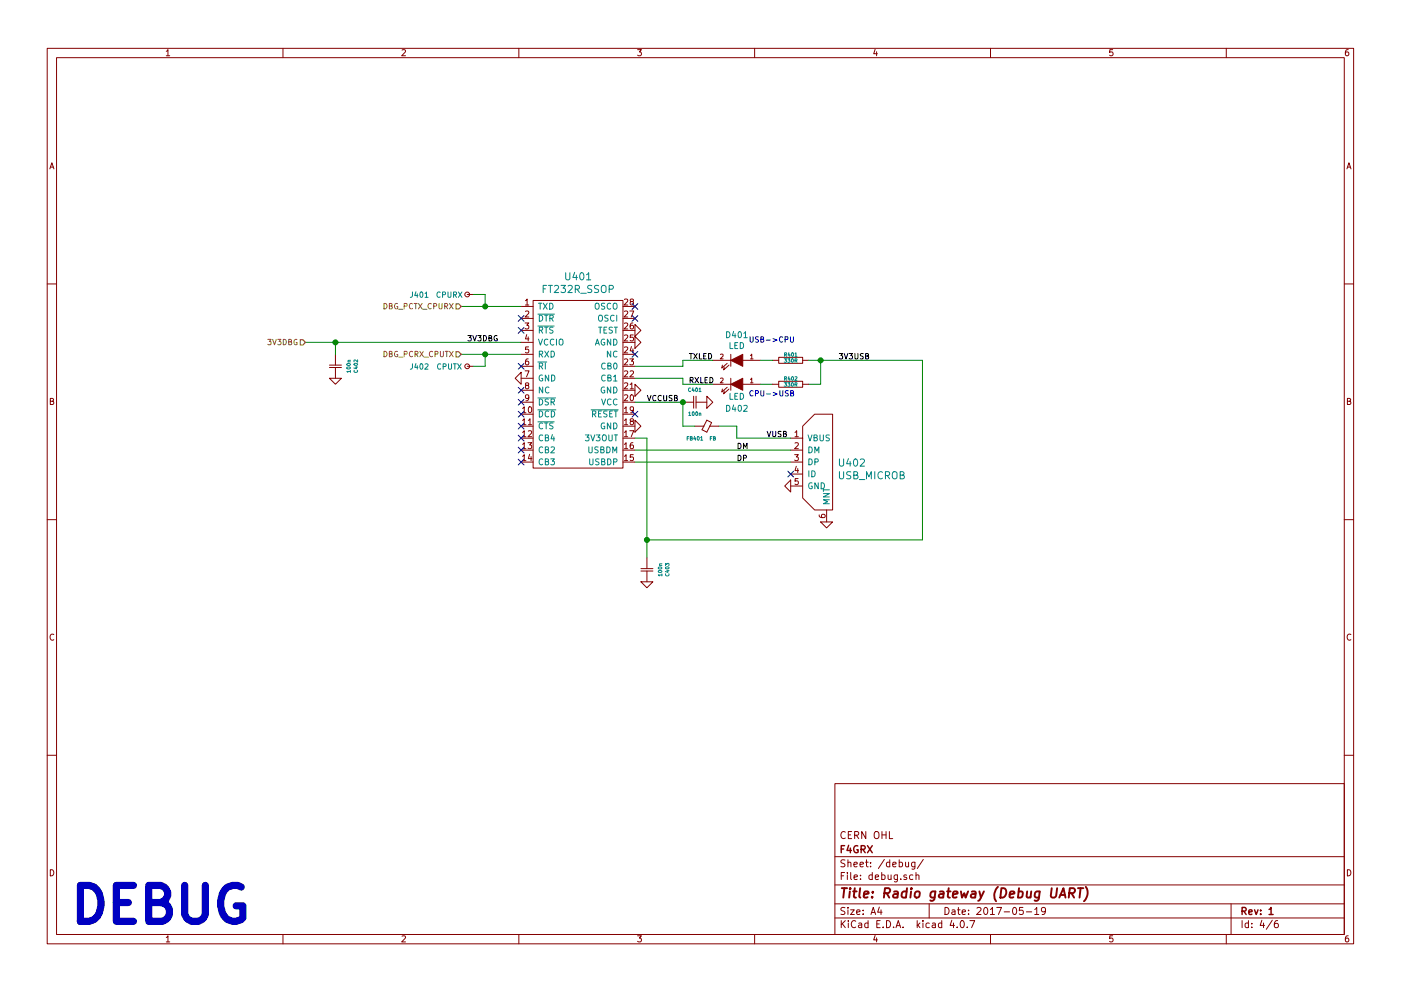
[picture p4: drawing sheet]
EESchema Schematic File Version 2
LIBS:apdep
LIBS:f4grx_conn
LIBS:f4grx_rf
LIBS:ap-cache
EELAYER 25 0
EELAYER END
$Descr A4 11693 8268
encoding utf-8
Sheet 4 6
Title "Radio gateway (Debug UART)"
Date "2017-05-19"
Rev "1"
Comp "F4GRX"
Comment1 "CERN OHL"
Comment2 ""
Comment3 ""
Comment4 ""
$EndDescr
$Comp
L USB_MICROB U402
U 1 1
P 6850 3850
F 0 "U402" V 6853 3993 60  0000 L CNN
F 1 "USB_MICROB" V 6959 3993 60  0000 L CNN
F 2 "apdep:USB_MICROB_MOLEX" H 6850 3850 60  0001 C CNN
F 3 "" H 6850 3850 60  0000 C CNN
	1    6850 3850
	0    1    1    0   
$EndComp
$Comp
L FT232R_SSOP U401
U 1 1
P 4900 3200
F 0 "U401" H 4825 4103 60  0000 C CNN
F 1 "FT232R_SSOP" H 4825 3997 60  0000 C CNN
F 2 "apdep:TSSOP28" H 4900 3200 60  0001 C CNN
F 3 "" H 4900 3200 60  0000 C CNN
	1    4900 3200
	1    0    0    -1  
$EndComp
Wire Wire Line
	5300 3750 6600 3750
Wire Wire Line
	5300 3850 6600 3850
$Comp
L GND #PWR081
U 1 1
P 6900 4350
F 0 "#PWR081" H 6900 4350 30  0001 C CNN
F 1 "GND" H 6900 4280 30  0001 C CNN
F 2 "" H 6900 4350 60  0000 C CNN
F 3 "" H 6900 4350 60  0000 C CNN
	1    6900 4350
	1    0    0    -1  
$EndComp
$Comp
L GND #PWR082
U 1 1
P 6600 4050
F 0 "#PWR082" H 6600 4050 30  0001 C CNN
F 1 "GND" H 6600 3980 30  0001 C CNN
F 2 "" H 6600 4050 60  0000 C CNN
F 3 "" H 6600 4050 60  0000 C CNN
	1    6600 4050
	0    1    1    0   
$EndComp
$Comp
L GND #PWR083
U 1 1
P 5300 3550
F 0 "#PWR083" H 5300 3550 30  0001 C CNN
F 1 "GND" H 5300 3480 30  0001 C CNN
F 2 "" H 5300 3550 60  0000 C CNN
F 3 "" H 5300 3550 60  0000 C CNN
	1    5300 3550
	0    -1   -1   0   
$EndComp
$Comp
L GND #PWR084
U 1 1
P 4350 3150
F 0 "#PWR084" H 4350 3150 30  0001 C CNN
F 1 "GND" H 4350 3080 30  0001 C CNN
F 2 "" H 4350 3150 60  0000 C CNN
F 3 "" H 4350 3150 60  0000 C CNN
	1    4350 3150
	0    1    1    0   
$EndComp
NoConn ~ 5300 2950
NoConn ~ 4350 3250
NoConn ~ 4350 3350
NoConn ~ 4350 3450
NoConn ~ 4350 3550
$Comp
L GND #PWR085
U 1 1
P 5300 3250
F 0 "#PWR085" H 5300 3250 30  0001 C CNN
F 1 "GND" H 5300 3180 30  0001 C CNN
F 2 "" H 5300 3250 60  0000 C CNN
F 3 "" H 5300 3250 60  0000 C CNN
	1    5300 3250
	0    -1   -1   0   
$EndComp
Wire Wire Line
	4350 2550 3850 2550
Wire Wire Line
	4350 2950 3850 2950
Text HLabel 3850 2550 0    45   Input ~ 0
DBG_PCTX_CPURX
Text HLabel 3850 2950 0    45   Input ~ 0
DBG_PCRX_CPUTX
NoConn ~ 4350 3050
NoConn ~ 4350 2750
NoConn ~ 4350 2650
$Comp
L GND #PWR086
U 1 1
P 5300 2850
F 0 "#PWR086" H 5300 2850 30  0001 C CNN
F 1 "GND" H 5300 2780 30  0001 C CNN
F 2 "" H 5300 2850 60  0000 C CNN
F 3 "" H 5300 2850 60  0000 C CNN
	1    5300 2850
	0    -1   -1   0   
$EndComp
Text Notes 600  7700 0    300  ~ 60
DEBUG
$Comp
L LED D401
U 1 1
P 6150 3000
F 0 "D401" H 6150 3215 50  0000 C CNN
F 1 "LED" H 6150 3124 50  0000 C CNN
F 2 "apdep:0805_m2012" H 6150 3000 60  0001 C CNN
F 3 "" H 6150 3000 60  0000 C CNN
	1    6150 3000
	-1   0    0    -1  
$EndComp
$Comp
L LED D402
U 1 1
P 6150 3200
F 0 "D402" H 6150 3000 50  0000 C CNN
F 1 "LED" H 6150 3100 50  0000 C CNN
F 2 "apdep:0805_m2012" H 6150 3200 60  0001 C CNN
F 3 "" H 6150 3200 60  0000 C CNN
	1    6150 3200
	-1   0    0    -1  
$EndComp
Wire Wire Line
	5950 3200 5700 3200
Wire Wire Line
	5700 3200 5700 3150
Wire Wire Line
	5700 3150 5300 3150
Wire Wire Line
	5300 3050 5700 3050
Wire Wire Line
	5700 3050 5700 3000
Wire Wire Line
	5700 3000 5950 3000
$Comp
L RSMALL R401
U 1 1
P 6600 3000
F 0 "R401" H 6600 3050 30  0000 C CNN
F 1 "330R" H 6600 3000 30  0000 C CNN
F 2 "apdep:0603_m1608" H 6600 3000 60  0001 C CNN
F 3 "" H 6600 3000 60  0000 C CNN
	1    6600 3000
	1    0    0    -1  
$EndComp
Wire Wire Line
	6450 3000 6350 3000
Wire Wire Line
	6450 3200 6350 3200
Wire Wire Line
	6750 3200 6850 3200
Wire Wire Line
	6850 3200 6850 3000
Wire Wire Line
	6750 3000 7700 3000
Connection ~ 6850 3000
Wire Wire Line
	5700 3350 5700 3550
Wire Wire Line
	5700 3350 5300 3350
$Comp
L CSMALL C401
U 1 1
P 5800 3350
F 0 "C401" V 5900 3350 30  0000 C CNN
F 1 "100n" V 5700 3350 30  0000 C CNN
F 2 "apdep:0603_m1608" H 5800 3350 60  0001 C CNN
F 3 "" H 5800 3350 60  0000 C CNN
	1    5800 3350
	0    -1   -1   0   
$EndComp
Connection ~ 5700 3350
$Comp
L GND #PWR087
U 1 1
P 5900 3350
F 0 "#PWR087" H 5900 3350 30  0001 C CNN
F 1 "GND" H 5900 3280 30  0001 C CNN
F 2 "" H 5900 3350 60  0000 C CNN
F 3 "" H 5900 3350 60  0000 C CNN
	1    5900 3350
	0    -1   -1   0   
$EndComp
NoConn ~ 6600 3950
$Comp
L GND #PWR088
U 1 1
P 5300 2750
F 0 "#PWR088" H 5300 2750 30  0001 C CNN
F 1 "GND" H 5300 2680 30  0001 C CNN
F 2 "" H 5300 2750 60  0000 C CNN
F 3 "" H 5300 2750 60  0000 C CNN
	1    5300 2750
	0    -1   -1   0   
$EndComp
NoConn ~ 5300 2650
NoConn ~ 5300 2550
NoConn ~ 4350 3850
NoConn ~ 4350 3750
NoConn ~ 4350 3650
NoConn ~ 5300 3450
Wire Wire Line
	2550 2850 4350 2850
$Comp
L RSMALL R402
U 1 1
P 6600 3200
F 0 "R402" H 6600 3250 30  0000 C CNN
F 1 "330R" H 6600 3200 30  0000 C CNN
F 2 "apdep:0603_m1608" H 6600 3200 60  0001 C CNN
F 3 "" H 6600 3200 60  0000 C CNN
	1    6600 3200
	1    0    0    -1  
$EndComp
Text HLabel 2550 2850 0    45   Input ~ 0
3V3DBG
Text Label 3900 2850 0    45   ~ 0
3V3DBG
Text Label 7000 3000 0    45   ~ 0
3V3USB
$Comp
L CSMALL C402
U 1 1
P 2800 3050
F 0 "C402" V 2968 3050 30  0000 C CNN
F 1 "100n" V 2908 3050 30  0000 C CNN
F 2 "apdep:0603_m1608" H 2800 3050 60  0001 C CNN
F 3 "" H 2800 3050 60  0000 C CNN
	1    2800 3050
	1    0    0    -1  
$EndComp
$Comp
L GND #PWR089
U 1 1
P 2800 3150
F 0 "#PWR089" H 2800 3150 30  0001 C CNN
F 1 "GND" H 2800 3080 30  0001 C CNN
F 2 "" H 2800 3150 60  0000 C CNN
F 3 "" H 2800 3150 60  0000 C CNN
	1    2800 3150
	1    0    0    -1  
$EndComp
Wire Wire Line
	2800 2950 2800 2850
Connection ~ 2800 2850
Text Label 6150 3750 0    45   ~ 0
DM
Text Label 6150 3850 0    45   ~ 0
DP
Text Label 6400 3650 0    45   ~ 0
VUSB
Wire Wire Line
	5300 3650 5400 3650
Wire Wire Line
	5400 3650 5400 4650
$Comp
L CSMALL C403
U 1 1
P 5400 4750
F 0 "C403" V 5568 4750 30  0000 C CNN
F 1 "100n" V 5508 4750 30  0000 C CNN
F 2 "apdep:0603_m1608" H 5400 4750 60  0001 C CNN
F 3 "" H 5400 4750 60  0000 C CNN
	1    5400 4750
	1    0    0    -1  
$EndComp
$Comp
L GND #PWR090
U 1 1
P 5400 4850
F 0 "#PWR090" H 5400 4850 30  0001 C CNN
F 1 "GND" H 5400 4780 30  0001 C CNN
F 2 "" H 5400 4850 60  0000 C CNN
F 3 "" H 5400 4850 60  0000 C CNN
	1    5400 4850
	1    0    0    -1  
$EndComp
Wire Wire Line
	5400 4500 7700 4500
Wire Wire Line
	7700 4500 7700 3000
Connection ~ 5400 4500
$Comp
L FB FB401
U 1 1
P 5900 3550
F 0 "FB401" H 5800 3450 30  0000 C CNN
F 1 "FB" H 5950 3450 30  0000 C CNN
F 2 "apdep:0805_m2012" H 5900 3550 60  0001 C CNN
F 3 "" H 5900 3550 60  0000 C CNN
	1    5900 3550
	1    0    0    -1  
$EndComp
Wire Wire Line
	5700 3550 5800 3550
Wire Wire Line
	6000 3550 6150 3550
Wire Wire Line
	6150 3550 6150 3650
Wire Wire Line
	6150 3650 6600 3650
Text Label 5400 3350 0    45   ~ 0
VCCUSB
Text Label 5750 3000 0    45   ~ 0
TXLED
Text Label 5750 3200 0    45   ~ 0
RXLED
Text Notes 6250 3300 0    45   ~ 0
CPU->USB
Text Notes 6250 2850 0    45   ~ 0
USB->CPU
$Comp
L PIN J401
U 1 1
P 3950 2450
F 0 "J401" H 3500 2450 45  0000 C CNN
F 1 "CPURX" H 3750 2450 45  0000 C CNN
F 2 "apdep:TP_MINI_SMD" H 3950 2450 45  0001 C CNN
F 3 "" H 3950 2450 45  0000 C CNN
	1    3950 2450
	1    0    0    -1  
$EndComp
$Comp
L PIN J402
U 1 1
P 3950 3050
F 0 "J402" H 3500 3050 45  0000 C CNN
F 1 "CPUTX" H 3750 3050 45  0000 C CNN
F 2 "apdep:TP_MINI_SMD" H 3950 3050 45  0001 C CNN
F 3 "" H 3950 3050 45  0000 C CNN
	1    3950 3050
	1    0    0    -1  
$EndComp
Wire Wire Line
	3950 3050 4050 3050
Wire Wire Line
	4050 3050 4050 2950
Connection ~ 4050 2950
Wire Wire Line
	3950 2450 4050 2450
Wire Wire Line
	4050 2450 4050 2550
Connection ~ 4050 2550
$EndSCHEMATC
